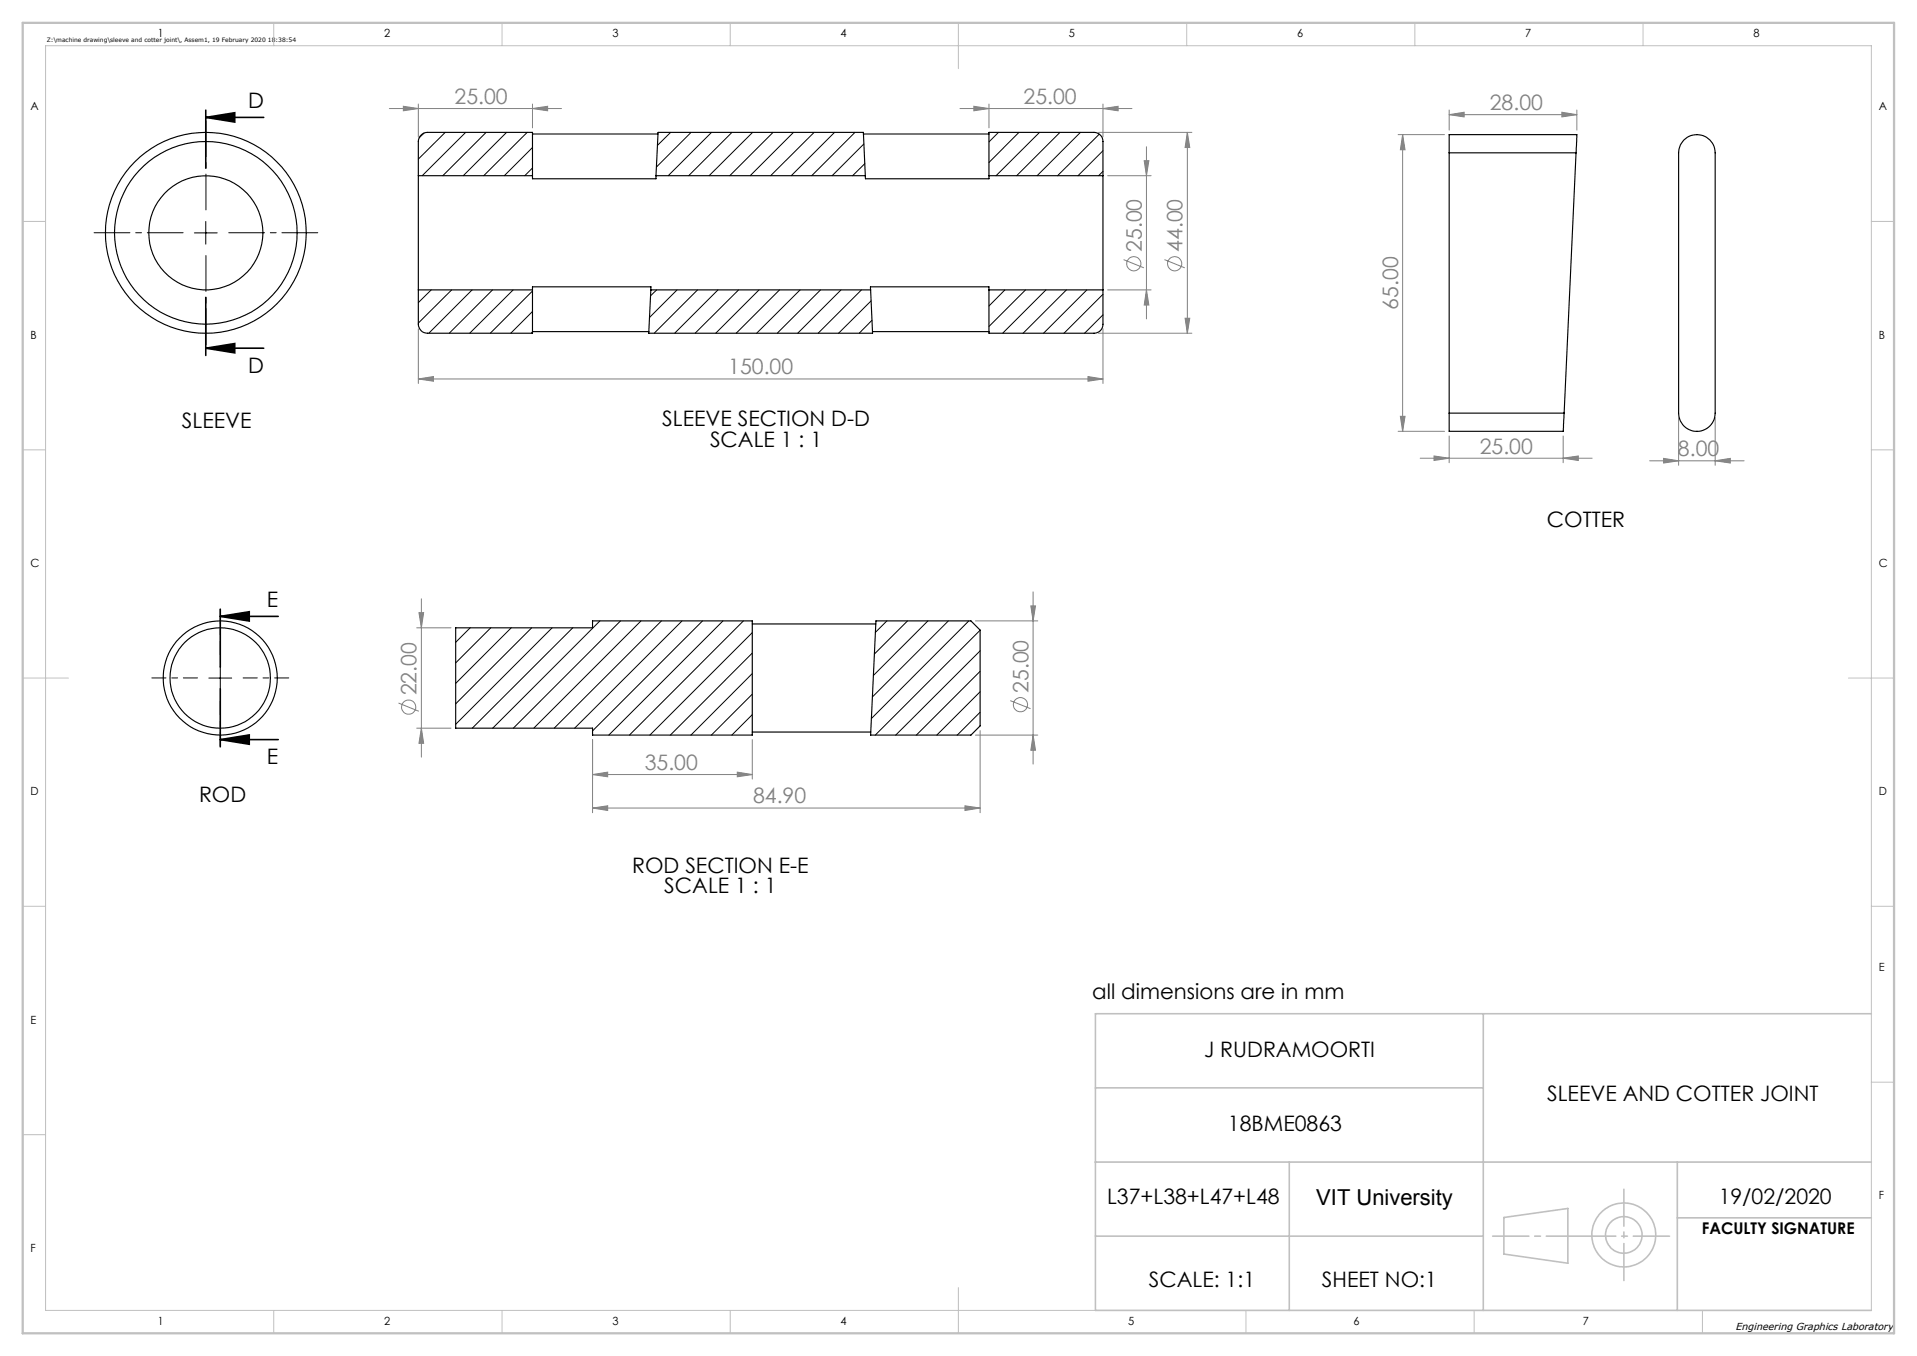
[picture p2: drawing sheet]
<svg xmlns="http://www.w3.org/2000/svg" width="420mm" height="297mm" viewBox="0 0 420 297" stroke-linecap="round" stroke-linejoin="round" font-family="sans-serif">
<g fill="none" stroke="#808080" stroke-width=".22">
<path d="M85.3 23.8h37.7M88.4 23.3l3.3 .5-3.3 .5zM91.7 22.8v7.2M116.7 23.8l3.3-.5v1zM116.7 22.8v5.2M210.3 23.8h37.7M213.4 23.3l3.3 .5-3.3 .5zM216.7 22.8v5.2M240.7 29h20.4M241.7 23.8l3.3-.5v1zM241.7 22.8v7.2M242.7 38.5h9.5"/>
<path d="M250.7 35.2h1l-.5 3.3zM251.2 32.1v37.7M260.1 29l.6 3.3h-1.1zM260.1 29v44M306.3 29.5h10.2M307.3 29.5l.5 3.3h-1zM307.3 29.5v65M317.5 25.1l3.3-.5v1zM317.5 24.1v4.4M317.5 25.1h28M342.2 24.6l3.3 .5-3.3 .5zM345.5 24.1v4.4"/>
<path d="M246.2 56.9l4.4 1.8M255.1 56.9l4.5 1.8M91.7 72v12M240.7 73h20.4M241.7 72v12M242.7 63.5h9.5M251.2 63.5l.5 3.3h-1zM259.6 69.7h1.1l-.6 3.3zM91.7 83l3.3-.5v1zM91.7 83h150M238.4 82.5l3.3 .5-3.3 .5zM306.3 94.5h10.2"/>
<path d="M306.8 91.2h1l-.5 3.3zM314.2 99.9l3.3 .5-3.3 .5zM317.5 95.5v5.8M342.5 95.5v5.8M367.8 91.5v10.4M375.8 91.5v10.4M311.1 100.4h37.7M342.5 100.4l3.3-.5v1zM361.4 100.9h20.7M364.5 100.4l3.3 .5-3.3 .5zM375.8 100.9l3.3-.5v1zM91.3 137.5h7.5"/>
<path d="M91.8 134.2h1l-.5 3.3zM92.3 131.2v34.6M213.7 136h13.7M225.8 132.7h1.1l-.6 3.3zM226.3 129.6v37.8M87.3 154l4.5 1.8M91.3 159.5h7.5M92.3 159.5l.5 3.3h-1zM221.3 153.5l4.5 1.7M129.8 177l3.3-.5v1zM129.8 162v16M129.8 177h84.9"/>
<path d="M129.8 169.6l3.3-.5v1zM129.8 169.6h35M161.5 169.1l3.3 .5-3.3 .5zM164.8 162v8.6M211.4 176.5l3.3 .5-3.3 .5zM213.7 161h13.7M214.7 160v18M226.3 161l.6 3.3h-1.1z"/>
<circle cx="248.4" cy="57.8" r="1.56"/>
<circle cx="257.4" cy="57.8" r="1.56"/>
<circle cx="89.5" cy="154.9" r="1.55"/>
<circle cx="223.6" cy="154.3" r="1.56"/>
</g>
<path d="M45.1 25.7l6.3-1v2zM45.1 25.7h12.7M45.1 24.1v12.7M45.1 76.3l6.3-1.1v2.1zM45.1 65.2v12.7M45.1 76.3h12.7M48.3 135l6.3-1v2zM48.3 135h12.7M48.3 133.4v12.7M48.3 150.9v12.7M48.3 162l6.3-1v2zM48.3 162h12.7" fill="none" stroke="#000" stroke-width=".35"/>
<g fill="none" stroke="#c0c0c0" stroke-width=".35">
<path d="M240 238.3h85M325 222v65M410 222h-170v65h170M240 254.5h170M282.5 254.5v32.5M367.5 254.5v32.5M240 270.8h85M329.5 266.7l14-2v12l-14-2zM367.5 266.7h42.5"/>
<circle cx="355.8" cy="270.5" r="7"/>
<circle cx="355.8" cy="270.5" r="4"/>
</g>
<path d="M40.1 51h-19.5M45.1 46v-19.5M45.1 56v19.5M50.1 51h19.5" fill="none" stroke="#000" stroke-width=".22" stroke-dasharray="15.2 1.3 1.3 1.3" stroke-dashoffset="7.4"/>
<path d="M43.3 148.5h-10M48.3 143.5v-10M48.3 153.5v10M53.3 148.5h10" fill="none" stroke="#000" stroke-width=".22" stroke-dasharray="15.2 1.3 1.3 1.3" stroke-dashoffset="12.1"/>
<path d="M42.6 51h5M45.1 48.5v5M45.8 148.5h5M48.3 146v5" fill="none" stroke="#000" stroke-width=".22"/>
<g fill="none" stroke="#c0c0c0" stroke-width=".22">
<path d="M10 10h400v277h-400zM60 5v5M110 5v5M160 5v5M210 5v10M260 5v5M310 5v5M360 5v5M5 48.5h5M410 48.5h5M5 98.5h5M410 98.5h5"/>
<path d="M5 148.5h10M405 148.5h10M5 198.5h5M410 198.5h5M410 237h5M5 248.5h5M60 287v5M110 287v5M160 287v5M210 282v10M273 287v5M323 287v5"/>
<path d="M373 287v5"/>
</g>
<path d="M327 270.8h38.8" fill="none" stroke="#c0c0c0" stroke-width=".35" stroke-dasharray="15.2 1.3 1.3 1.3" stroke-dashoffset="7.3"/>
<path d="M355.8 260.5v20" fill="none" stroke="#c0c0c0" stroke-width=".35" stroke-dasharray="15.2 1.3 1.3 1.3" stroke-dashoffset="7.1"/>
<path d="M5 5h410v287h-410z" fill="none" stroke="#c0c0c0" stroke-width=".5"/>
<g fill="#000">
<path d="M45.1 25.7l6.3-1v2zM45.1 76.3l6.3-1.1v2.1z"/>
<path d="M48.3 135l6.3-1v2zM48.3 162l6.3-1v2z"/>
</g>
<g fill="#808080">
<path d="M375.8 100.9l3.3-.5v1zM364.5 100.4l3.3 .5-3.3 .5z"/>
<path d="M161.5 169.1l3.3 .5-3.3 .5zM129.8 169.6l3.3-.5v1z"/>
<path d="M241.7 23.8l3.3-.5v1zM213.4 23.3l3.3 .5-3.3 .5zM116.7 23.8l3.3-.5v1zM88.4 23.3l3.3 .5-3.3 .5zM238.4 82.5l3.3 .5-3.3 .5zM91.7 83l3.3-.5v1zM342.2 24.6l3.3 .5-3.3 .5zM317.5 25.1l3.3-.5v1zM211.4 176.5l3.3 .5-3.3 .5zM129.8 177l3.3-.5v1z"/>
<path d="M342.5 100.4l3.3-.5v1zM314.2 99.9l3.3 .5-3.3 .5z"/>
<path d="M92.3 159.5l.5 3.3h-1zM91.8 134.2h1l-.5 3.3z"/>
<path d="M250.7 35.2h1l-.5 3.3zM251.2 63.5l.5 3.3h-1zM260.1 29l.6 3.3h-1.1zM259.6 69.7h1.1l-.6 3.3zM307.3 29.5l.5 3.3h-1zM306.8 91.2h1l-.5 3.3zM225.8 132.7h1.1l-.6 3.3zM226.3 161l.6 3.3h-1.1z"/>
</g>
<g fill="none" stroke="#000" stroke-width=".25">
<path d="M91.7 38.5v25M91.7 38.5v-7.5a2.05 2.05 0 0 1 2-2h23v9.5M91.7 38.5h25M116.7 38.5v.7h27v-.7M116.7 29.3h27.4M143.7 38.5h45.9M143.7 38.5l.5-9.5h45l.4 9.5M189.2 29.3h27.5M189.6 38.5v.7h27.1v-.7M216.7 38.5v-9.5h23a1.99 1.99 0 0 1 2 2v7.5M216.7 38.5h25M241.7 38.5v25"/>
<path d="M317.5 33.5v-4h28l-.2 4M317.5 33.5h27.8M317.5 33.5v57M345.3 33.5l-2.6 57M368.9 30.7a4 4 0 0 1 4.4-.9 4 4 0 0 1 2.5 3.7v57a4 4 0 0 1-4 4 4 4 0 0 1-4-4v-57l.4-1.8zM91.7 63.5v7.5a1.99 1.99 0 0 0 2 2h23v-9.5M91.7 63.5h25M116.7 63.5v-.7h25.9v.7M116.7 72.6h25.5M142.6 63.5h48.1M142.6 63.5l-.5 9.5h49.1l-.5-9.5M190.7 63.5v-.7h26v.7"/>
<path d="M191.2 72.6h25.5M216.7 63.5v9.5h23a1.93 1.93 0 0 0 2-2v-7.5M216.7 63.5h25M317.5 90.5v4h25l.2-4M317.5 90.5h25.2M99.8 137.5h30v-1.5h35v25h-35v-1.5h-30zM164.8 136.7h27.1M191.9 136h20.8l2 2v21l-2 2h-22zM164.8 160.3h26"/>
<circle cx="45.1" cy="51" r="20"/>
<circle cx="45.1" cy="51" r="22"/>
<circle cx="45.1" cy="51" r="12.5"/>
<circle cx="48.2" cy="148.5" r="11"/>
<circle cx="48.2" cy="148.5" r="12.5"/>
</g>
<g fill="none" stroke="#000" stroke-width=".22">
<path d="M92.9 29.2l-1.1 1M97.5 29l-5.8 5.9M102 29l-9.5 9.5M106.5 29l-9.5 9.5M111 29l-9.5 9.5M115.5 29l-9.5 9.5M116.7 32.3l-6.2 6.2M116.7 36.8l-1.7 1.7M146.9 29l-2.9 2.9M151.4 29l-7.6 7.6M155.9 29l-9.5 9.5M160.4 29l-9.5 9.5"/>
<path d="M164.9 29l-9.5 9.5M169.4 29l-9.5 9.5M173.8 29l-9.4 9.5M178.4 29l-9.6 9.5M182.8 29l-9.4 9.5M187.3 29l-9.5 9.5M189.3 31.5l-7 7M189.5 35.8l-2.7 2.7M218.8 29l-2.1 2.1M223.2 29l-6.5 6.6M227.8 29l-9.6 9.5M232.2 29l-9.5 9.5"/>
<path d="M236.7 29l-9.5 9.5M240.8 29.4l-9.1 9.1M241.7 33l-5.5 5.5M241.7 37.5l-1 1M94.5 63.5l-2.8 2.8M99 63.5l-7.3 7.3M103.4 63.5l-9.5 9.5M107.9 63.5l-9.5 9.5M112.4 63.5l-9.5 9.5M116.7 63.7l-9.3 9.3M116.7 68.2l-4.8 4.8M116.7 72.7l-.3 .3"/>
<path d="M143.9 63.5l-1.4 1.3M148.3 63.5l-6 6M152.8 63.5l-9.5 9.5M157.3 63.5l-9.5 9.5M161.8 63.5l-9.5 9.5M166.3 63.5l-9.5 9.5M170.8 63.5l-9.5 9.5M175.3 63.5l-9.5 9.5M179.8 63.5l-9.5 9.5M184.3 63.5l-9.5 9.5M188.7 63.5l-9.5 9.5M190.9 65.9l-7.2 7.1"/>
<path d="M191 70.2l-2.8 2.8M220.2 63.5l-3.5 3.5M224.7 63.5l-8 8M229.2 63.5l-9.5 9.5M233.6 63.5l-9.4 9.5M238.1 63.5l-9.5 9.5M241.7 64.4l-8.6 8.6M241.7 69l-4.1 4M103 137.5l-3.2 3.2M107.5 137.5l-7.7 7.7M112 137.5l-12.2 12.2M116.5 137.5l-16.7 16.7"/>
<path d="M121 137.5l-21.2 21.1M125.5 137.5l-22 22M131.4 136l-23.5 23.5M136 136l-23.5 23.5M140.4 136l-23.5 23.5M144.9 136l-23.5 23.5M149.4 136l-23.5 23.5M153.9 136l-24.1 24.1M158.4 136l-25 25M162.9 136l-25 25M164.8 138.6l-22.4 22.4M194.3 136l-2.5 2.5"/>
<path d="M198.8 136l-7.2 7.3M203.3 136l-12 12M207.8 136l-16.7 16.6M212.3 136l-21.4 21.4M214.7 138l-22.9 23M164.8 143l-17.9 18M164.8 147.5l-13.4 13.5M164.8 152l-8.9 9M164.8 156.5l-4.5 4.5M214.7 142.6l-18.4 18.4M214.7 147l-13.9 14M214.7 151.5l-9.5 9.5"/>
<path d="M214.7 156l-5 5"/>
</g>
<text font-size="4.8" x="288.4" y="264">VIT University</text>
<g font-size="4.7">
<text x="54.4" y="23.6">D</text>
<text x="54.4" y="81.6">D</text>
<text x="39.9" y="93.7">SLEEVE</text>
<text x="145.1" y="93.3">SLEEVE SECTION D-D</text>
<text x="155.6" y="97.8">SCALE 1 : 1</text>
<text x="338.9" y="115.4">COTTER</text>
<text x="58.5" y="132.9">E</text>
<text x="58.5" y="167.3">E</text>
<text x="43.6" y="175.6">ROD</text>
<text x="138.5" y="191.1">ROD SECTION E-E</text>
<text x="145.5" y="195.7">SCALE 1 : 1</text>
<text x="239.3" y="218.9">all dimensions are in mm</text>
<text x="263.8" y="231.6">J RUDRAMOORTI</text>
<text x="339" y="241.1">SLEEVE AND COTTER JOINT</text>
<text x="269" y="247.6">18BME0863</text>
<text x="242.6" y="263.6">L37+L38+L47+L48</text>
<text x="376.6" y="263.6">19/02/2020</text>
<text x="251.7" y="281.9">SCALE: 1:1</text>
<text x="289.6" y="281.9">SHEET NO:1</text>
</g>
<g font-size="4.7" fill="#808080">
<text x="99.6" y="22.7">25.00</text>
<text x="224.3" y="22.7">25.00</text>
<text x="326.4" y="24.1">28.00</text>
<text x="250.1" y="55.2" transform="rotate(-90 250.1 55.2)">25.00</text>
<text x="259.1" y="55.2" transform="rotate(-90 259.1 55.2)">44.00</text>
<text x="306.3" y="67.8" transform="rotate(-90 306.3 67.8)">65.00</text>
<text x="159.6" y="82">150.00</text>
<text x="324.2" y="99.3">25.00</text>
<text x="367.6" y="99.9">8.00</text>
<text x="91.3" y="152.3" transform="rotate(-90 91.3 152.3)">22.00</text>
<text x="225.3" y="151.8" transform="rotate(-90 225.3 151.8)">25.00</text>
<text x="141.3" y="168.6">35.00</text>
<text x="165" y="176">84.90</text>
</g>
<text font-size="3.5" x="372.9" y="270.3">FACULTY SIGNATURE</text>
<g font-size="2.5">
<text x="34.6" y="8.2">1</text>
<text x="84.2" y="8.2">2</text>
<text x="134.2" y="8.2">3</text>
<text x="184.2" y="8.2">4</text>
<text x="234.2" y="8.2">5</text>
<text x="284.2" y="8.2">6</text>
<text x="334.2" y="8.2">7</text>
<text x="384.2" y="8.2">8</text>
<text x="6.7" y="24.2">A</text>
<text x="411.7" y="24.2">A</text>
<text x="6.7" y="74.2">B</text>
<text x="411.7" y="74.2">B</text>
<text x="6.7" y="124.2">C</text>
<text x="411.7" y="124.2">C</text>
<text x="6.7" y="174.2">D</text>
<text x="411.7" y="174.2">D</text>
<text x="411.7" y="212.7">E</text>
<text x="6.7" y="224.2">E</text>
<text x="411.7" y="262.7">F</text>
<text x="6.7" y="274.2">F</text>
<text x="34.6" y="290.2">1</text>
<text x="84.2" y="290.2">2</text>
<text x="134.2" y="290.2">3</text>
<text x="184.2" y="290.2">4</text>
<text x="247.2" y="290.2">5</text>
<text x="296.5" y="290.2">6</text>
<text x="346.8" y="290.2">7</text>
</g>
<text font-size="2.2" x="380.2" y="291.4">Engineering Graphics Laboratory</text>
<text font-size="1.3" x="10.2" y="9.3">Z:\machine drawing\sleeve and cotter joint\, Assem1, 19 February 2020 18:38:54</text>
</svg>
